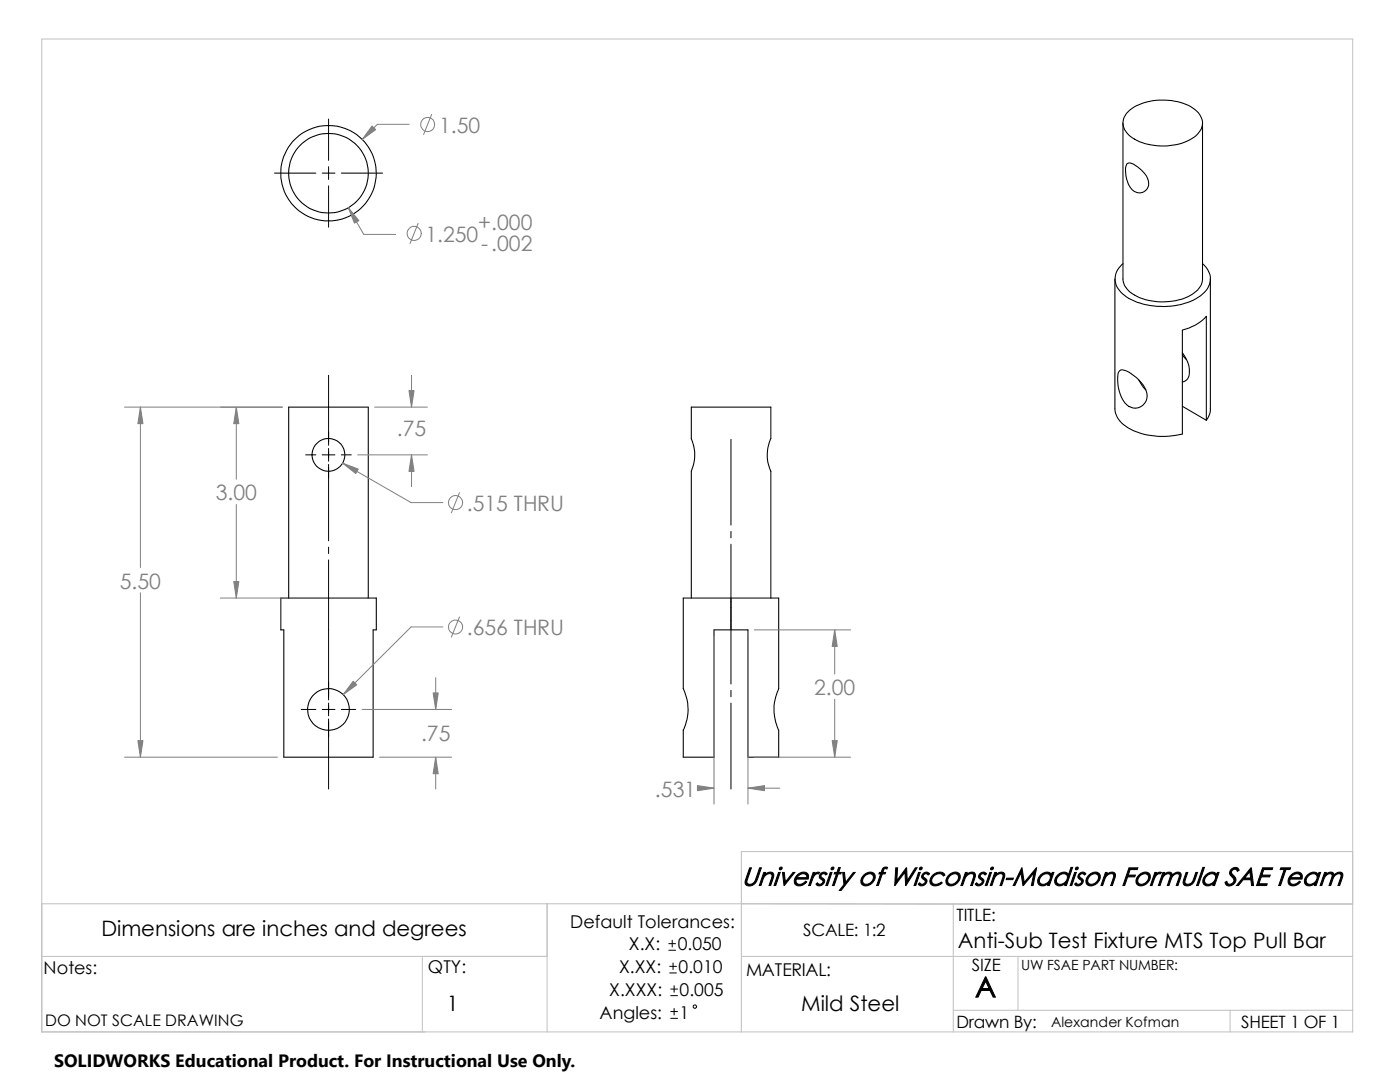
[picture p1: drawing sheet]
<svg xmlns="http://www.w3.org/2000/svg" width="279mm" height="216mm" viewBox="0 0 279 216" stroke-linecap="round" stroke-linejoin="round" font-family="sans-serif">
<g fill="none" stroke="#c0c0c0" stroke-width=".2">
<path d="M8.3 7.8h261.7v198.1h-261.7zM270 169.9h-122v36M8.3 190.8h100.9M8.3 180.3h261.7M84.3 190.8v15.1M109.2 180.3v25.6M148 180.3l42.2 .1M148 190.8h122M190.2 180.4h79.8M190.2 180.4v25.5M203.2 190.8v10.8M190.2 201.6h79.8"/>
<path d="M245.5 201.6v4.3"/>
</g>
<g fill="none" stroke="#000" stroke-width=".21">
<path d="M224.1 24.6v31.1a4.6 4.6 0 0 0 3.3 3.7 12.7 12.7 0 0 0 10.5-.6 3.8 3.8 0 0 0 2.1-3.1v-31.1M224.8 22.6a10.1 10.1 0 0 1 8.4-2.6 8.6 8.6 0 0 1 6.2 2.8 3 3 0 0 1-.7 4.3 11.8 11.8 0 0 1-13.1 .1 3.1 3.1 0 0 1-.8-4.6zM224.9 32.7a1.29 1.29 0 0 1 1.7 .3 4.7 4.7 0 0 1 2.6 4 1.99 1.99 0 0 1-1.8 1.5 1.99 1.99 0 0 1-2-1.3 5.7 5.7 0 0 1-.5-4.5zM222.5 55.7v25.9a4.9 4.9 0 0 0 3.1 4 15.5 15.5 0 0 0 10.4 1v-20.7a9.2 9.2 0 0 0 4.7-2.8v20.8M240 52.6a3.8 3.8 0 0 1-.4 6.4 14.4 14.4 0 0 1-14.8 .3 4 4 0 0 1-2-5l.5-.8 .8-.9M241.6 55.7v26.2l-.4 1.2-.5 .8M223.4 74a2.1 2.1 0 0 1 2.3 .5 7.3 7.3 0 0 1 3.2 4 2.45 2.45 0 0 1-1.5 2.8 2.45 2.45 0 0 1-2.9-1 7.7 7.7 0 0 1-1.2-6.1zM227.3 75.9l.8 1.3 .6 .6M236 70.4a5.2 5.2 0 0 1 1.1 5l-.6 .6-.5 .2M236 70.8l.8 1M236 81.1l4.7 2.8M56 119.3h19.1v6.4h-.6v25.4h-17.9v-25.4h-.6z"/>
<path d="M57.6 119.3v-38.1h15.9v38.1M136.4 119.3h19v18.1a9.7 9.7 0 0 0 0 8.3v5.4h-6.1v-25.4h-.8h-6v25.4h-6.1v-5.4a9.3 9.3 0 0 0 0-8.3zM138 119.3v-25.3a8.2 8.2 0 0 0 0-6.5v-6.3h15.8v6.3a7.7 7.7 0 0 0 0 6.5v25.3"/>
<circle cx="65.5" cy="34.6" r="9.5"/>
<circle cx="65.6" cy="34.6" r="7.9"/>
<circle cx="65.5" cy="90.8" r="3.3"/>
<circle cx="65.6" cy="141.5" r="4.2"/>
</g>
<g fill="none" stroke="#000" stroke-width=".2">
<path d="M54.8 34.5h8.2M64.3 34.5h2.5M65.6 23.7v8.3M65.6 33.3v2.5M65.6 37.1v8.2M68.1 34.5h8.3M65.6 74.9v14M61 90.8h2M64.3 90.8h2.5M65.6 89.5v2.5M65.6 92.7v15.2M68.1 90.8h2"/>
<path d="M145.9 87.7v17.1M65.6 109.2v1.2M65.6 111.7v28M145.9 106v1.3M145.9 108.6v27.9M145.9 137.8v1.2M60.1 141.6h2.9M64.3 141.6h2.5M65.6 140.3v2.5M65.6 143.5v13.9M68.1 141.6h2.9M145.9 140.3v17.1"/>
<path d="M133.5 189.6h1.3M133.5 188.3h1.3M133.6 194.1h1.4M133.6 192.8h1.4M133.9 198.7h1.3M133.9 197.4h1.3M134.2 187.6v1.4M134.3 192.2v1.3M134.5 196.7v1.3M133.9 203.2h1.3M133.9 201.8h1.3M134.5 201.2v1.3"/>
<circle cx="138.7" cy="200.9" r=".34"/>
</g>
<g fill="none" stroke="#808080" stroke-width=".2">
<path d="M81.7 24.8h-6.4l-3 3M86.1 22.8l-1.6 4M69.5 41.4l3.1 5.4h6.4M83.4 44.6l-1.6 4M82.1 74.9v6.3M24.8 81.2h31.5M28 81.2v32M47.2 81.2v14.4M68.4 92.4l13.6 7.9h6.4M71.4 90.8h13.9M74.8 81.2h10.5M82.1 90.8v6.3"/>
<path d="M91.7 98.3l-1.6 4M28 118.3v32.8M44 119.3h12.3M47.2 100.7v18.6M87 135.2v6.4M88.4 125.1h-6.4l-13.5 13.5M91.7 123.1l-1.6 4M142.5 127v33.4M149.3 127v33.4M150.5 125.7h19.3M166.6 125.7v8.8M166.6 139.5v11.6"/>
<path d="M24.8 151.1h30.6M72.3 141.6h17.8M75.7 151.1h14.4M87 151.1v6.3M140.1 157.3h2.4M149.3 157.3h6.3M150.5 151.1h19.3"/>
<circle cx="85.3" cy="24.8" r="1.41"/>
<circle cx="82.7" cy="46.6" r="1.41"/>
<circle cx="90.9" cy="100.3" r="1.41"/>
<circle cx="90.9" cy="125.1" r="1.4"/>
</g>
<g fill="#808080" stroke="#808080" stroke-width=".2">
<path d="M87 151.1l.5 3.3h-1.1z"/>
<path d="M86.4 138.3h1.1l-.5 3.3z"/>
<path d="M27.5 147.8h1l-.5 3.3z"/>
<path d="M81.6 77.9h1l-.5 3.3z"/>
<path d="M68.4 92.4l3.1 1.2-.5 .9z"/>
<path d="M28 81.2l.5 3.3h-1z"/>
<path d="M82.1 90.8l.5 3.3h-1z"/>
<path d="M70.5 135.9l.7 .8-2.7 1.9z"/>
<path d="M47.2 81.2l.5 3.3h-1z"/>
<path d="M46.7 116h1l-.5 3.3z"/>
<path d="M74.3 25.1l.7 .8-2.7 1.9z"/>
<path d="M69.5 41.4l2.1 2.6-.9 .5z"/>
<path d="M166.1 147.8h1l-.5 3.3z"/>
<path d="M166.6 125.7l.5 3.3h-1z"/>
<path d="M149.3 157.3l3.3-.5v1z"/>
<path d="M139.2 156.8l3.3 .5-3.3 .5z"/>
</g>
<path d="M10.8 209.2h104.1v6.7h-104.1z" fill="#fff"/>
<text font-size="5.6" x="194.6" y="199">A</text>
<text font-size="5.2" x="148" y="176.7">University of Wisconsin-Madison Formula SAE Team</text>
<g font-size="4.2" fill="#808080">
<text x="87.6" y="26.5">1.50</text>
<text x="95.5" y="45.9">+.000</text>
<text x="84.9" y="48.2">1.250</text>
<text x="96.1" y="50">-.002</text>
<text x="79.2" y="87">.75</text>
<text x="43" y="99.8">3.00</text>
<text x="93.2" y="101.9">.515 THRU</text>
<text x="23.9" y="117.4">5.50</text>
<text x="93.2" y="126.7">.656 THRU</text>
<text x="162.5" y="138.7">2.00</text>
<text x="84" y="147.9">.75</text>
<text x="130.7" y="159">.531</text>
</g>
<g font-size="4.2">
<text x="20.2" y="186.9">Dimensions are inches and degrees</text>
<text x="191.1" y="189.2">Anti-Sub Test Fixture MTS Top Pull Bar</text>
<text x="89.2" y="201.6">1</text>
<text x="159.9" y="201.6">Mild Steel</text>
</g>
<text font-size="3.6" x="10.8" y="213">SOLIDWORKS Educational Product. For Instructional Use Only.</text>
<g font-size="3.5">
<text x="113.8" y="185.1">Default Tolerances:</text>
<text x="125.5" y="189.7">X.X:</text>
<text x="135.3" y="189.7">0.050</text>
<text x="8.7" y="194.4">Notes:</text>
<text x="85.4" y="194.2">QTY:</text>
<text x="123.5" y="194.2">X.XX:</text>
<text x="135.4" y="194.2">0.010</text>
<text x="148.9" y="194.7">MATERIAL:</text>
<text x="119.6" y="203.2">Angles:</text>
<text x="121.6" y="198.7">X.XXX:</text>
<text x="135.6" y="198.7">0.005</text>
<text x="135.6" y="203.2">1</text>
</g>
<g font-size="3.4">
<text x="190.9" y="183.9">TITLE:</text>
<text x="160.3" y="186.8">SCALE: 1:2</text>
<text x="194" y="193.8">SIZE</text>
<text x="190.9" y="205.1">Drawn By:</text>
<text x="247.7" y="205.1">SHEET 1 OF 1</text>
</g>
<text font-size="3.2" x="9" y="204.8">DO NOT SCALE DRAWING</text>
<g font-size="2.8">
<text x="203.8" y="193.5">UW FSAE PART NUMBER:</text>
<text x="209.8" y="204.9">Alexander Kofman</text>
</g>
</svg>
